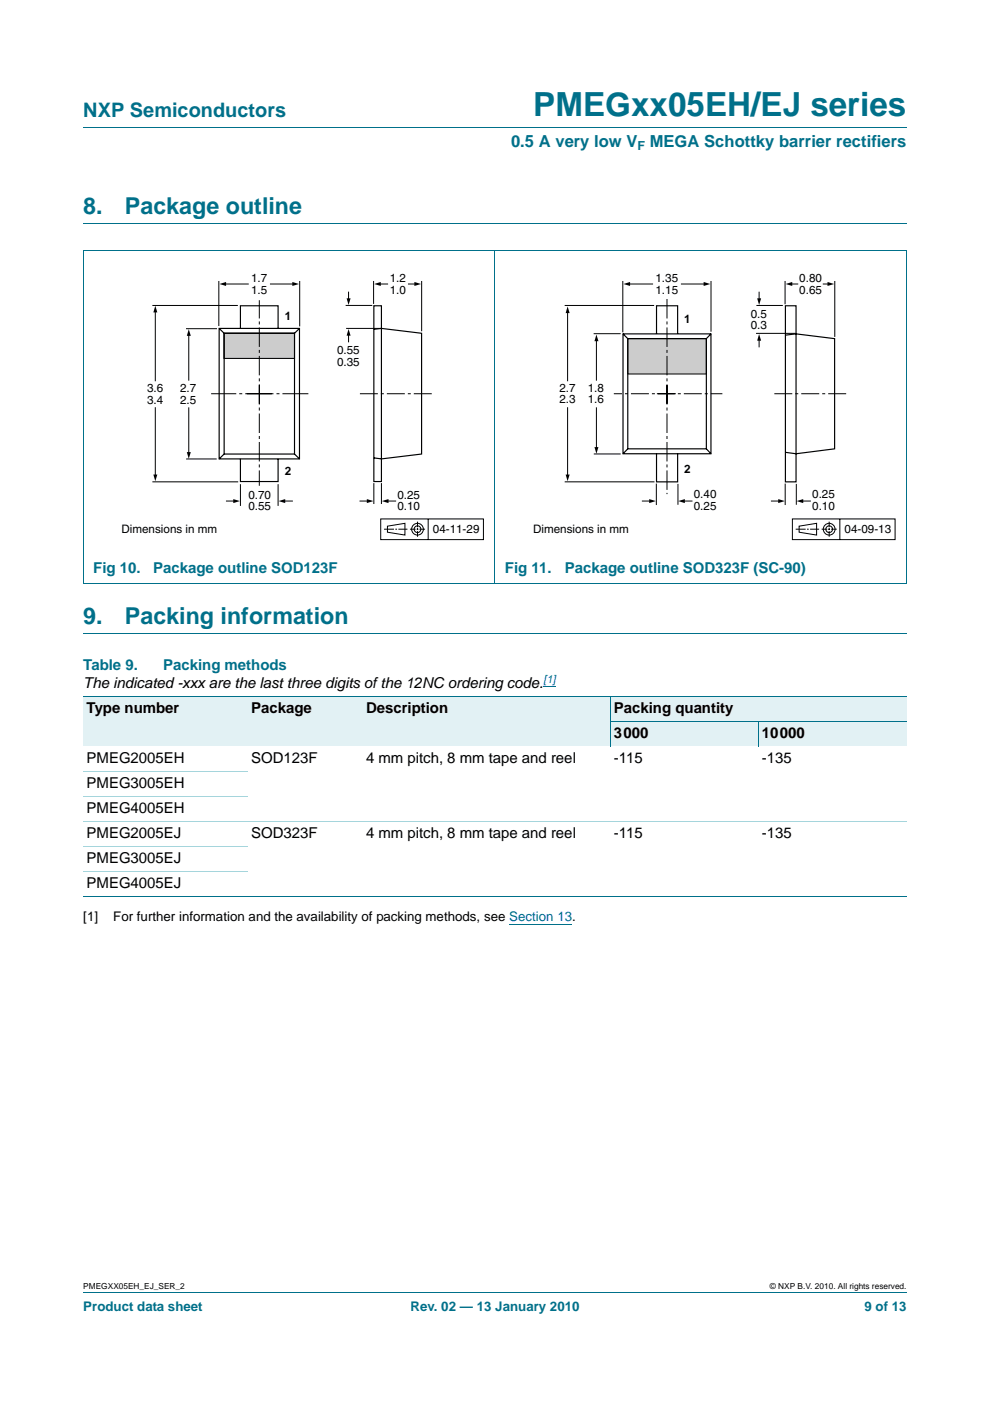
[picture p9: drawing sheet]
<svg xmlns="http://www.w3.org/2000/svg" width="210mm" height="297mm" viewBox="0 0 210 297" stroke-linecap="round" stroke-linejoin="round" font-family="sans-serif">
<path d="M17.7 27h174.6M17.6 53.1h174.7M17.7 47.4h174.6M17.7 53.1v70.5M105 53v70.7M192.3 53.1v70.5M17.6 123.6h174.7M17.7 134.2h174.6M17.7 273.9h174.6" fill="none" stroke="#00708a" stroke-width=".21"/>
<path d="M108 196.1h13.3" fill="none" stroke="#00f" stroke-width=".21"/>
<path d="M47.5 70.7h15v5.3h-15z" fill="#ccc" stroke="#000" stroke-width=".21"/>
<path d="M19.8 57.4h83.1v57.4h-83.1z" fill="none" stroke="#fff" stroke-width=".21"/>
<g fill="none" stroke="#000" stroke-width=".21">
<path d="M46.4 59.6v9.5M63.6 59.6v9.6M79.2 59.6v4.8M89.4 59.6v10.6M32.3 64.8h18.2M32.9 66v14.8M39.5 69.7h6.5M40 70.9v9.8M47.7 60.2h5.1M57.3 60.2h5M73.9 61.8v1.7M73.9 70.9v1.7"/>
<path d="M80.5 60.2h1.8M86.5 60.2h1.7M32.9 86.3v14.6M39.5 97.3h6.5M40 86.4v9.7M32.3 102.2h18.2M47.9 106.2h1.9M60.2 106.2h1.9M76.3 106.2h1.8M80.8 110h21.7v4.4h-21.7zM81.5 112.2h2.1M82.1 106.2h1.9"/>
<path d="M82.2 111.6l3.7-.6v2.4l-3.7-.6zM83.9 112.2h.3M84.5 112.2h1.9M87 112.2h1.1M88.4 112.2h.3M88.6 110.6v1.2M88.6 112v.4M88.6 112.6v1.2M89 112.2h1.2M90.8 110v4.4"/>
<circle cx="88.6" cy="112.2" r=".71"/>
<circle cx="88.6" cy="112.2" r="1.24"/>
</g>
<g fill="#000">
<path d="M46.5 60.2l1.5-.4v.8zM62 59.8l1.4 .4-1.4 .4zM79.4 60.2l1.4-.4v.8zM87.9 59.8l1.4 .4-1.4 .4zM32.9 64.8l.5 1.4h-.9zM40 69.8l.5 1.4h-.9zM73.5 63.2h.9l-.5 1.5zM73.9 69.8l.5 1.4h-.9zM39.6 95.9h.9l-.5 1.4zM32.5 100.6h.9l-.5 1.4zM49.5 105.8l1.4 .4-1.4 .5zM59.1 106.2l1.4-.4v.9z"/>
<path d="M77.8 105.8l1.4 .4-1.4 .5zM81 106.2l1.4-.4v.9z"/>
</g>
<path d="M76.3 83.5h15.6" fill="none" stroke="#000" stroke-width=".21" stroke-dasharray="3.8 .6 .6 .6" stroke-linecap="butt"/>
<path d="M47.5 70.7h15v5.3h-15z" fill="#ccc" stroke="#000" stroke-width=".21"/>
<path d="M46.5 69.6l1 1.1M46.5 69.6h17v27.7h-17zM47.5 70.7h15v25.6h-15zM51 69.6v-4.8h8v4.8M63.5 69.6l-1 1.1M79.3 64.8h1.6v37.3h-1.6zM79.3 69.8l1.6-.2 8.5 1.1v25.6l-8.5 1-1.6-.2M47.5 96.3l-1 1M51 97.3v4.8h8v-4.8M62.5 96.3l1 1" fill="none" stroke="#000" stroke-width=".25"/>
<g fill="none" stroke="#000" stroke-width=".21">
<path d="M73.3 64.8h5.7M73.4 69.6h7.5M120.4 66.1v14.7M126.5 72.1v8.6M161 61.8v1.7M161 72v1.6M167.8 60.2h1.5M174.5 60.2h1.3M120.4 86.3v14.6M126.5 86.4v8.7M51 102.7v4.6M59 102.7v4.6"/>
<path d="M79.3 102.4v4.5M80.9 102.4v4.5M163.5 106.2h1.8M168.1 110h21.8v4.4h-21.8zM168.8 112.2h2.1M169.5 111.6l3.7-.6v2.4l-3.7-.6zM170.1 106.2h1.9M171.2 112.2h.3M171.8 112.2h1.9M174.3 112.2h1.2M175.7 112.2h.3M175.9 110.6v1.2"/>
<path d="M175.9 112v.4M175.9 112.6v1.2M176.3 112.2h1.2M178.1 110v4.4"/>
<circle cx="175.9" cy="112.2" r=".71"/>
<circle cx="175.9" cy="112.2" r="1.24"/>
</g>
<path d="M52.4 83.5h13M57.7 83.5h-12.9" fill="none" stroke="#000" stroke-width=".21" stroke-dasharray="5.6 .6 .6 .6" stroke-linecap="butt"/>
<path d="M55 85.6v-21.9M55 81.6v21.4" fill="none" stroke="#000" stroke-width=".21" stroke-dasharray="4.1 .6 .6 .6" stroke-linecap="butt"/>
<path d="M107.1 57.4h83.1v57.4h-83.1z" fill="none" stroke="#fff" stroke-width=".21"/>
<path d="M166.6 60.2l1.4-.4v.8zM175.5 59.8l1.4 .4-1.4 .4zM120.4 65l.4 1.4h-.8zM126.5 70.9l.4 1.4h-.8zM160.6 63.3h.8l-.4 1.4zM161 70.8l.4 1.4h-.8zM126.1 94.8h.8l-.4 1.4zM120 100.6h.8l-.4 1.4zM165.1 105.8l1.4 .4-1.4 .5zM169 106.2l1.4-.4v.9z" fill="#000"/>
<path d="M133.2 71.8h16.6v7.5h-16.6z" fill="#ccc" stroke="#000" stroke-width=".21"/>
<path d="M139.3 83.5h13.9M143.4 83.5h-13.2M164.2 83.5h15.6" fill="none" stroke="#000" stroke-width=".21" stroke-dasharray="3.8 .6 .6 .6" stroke-linecap="butt"/>
<g fill="none" stroke="#000" stroke-width=".21">
<path d="M132.1 59.6v10.9M150.8 59.6v10.7M166.5 59.6v4.9M177.1 59.6v11.8M119.8 64.8h18.9M125.9 70.7h5.7M133.4 60.2h5.1M144.4 60.2h5.1M160.4 70.7h8.3M160.4 64.8h5.6M125.9 96.3h5.7M119.8 102.2h19"/>
<path d="M136.1 106.2h1.9M139.2 102.5v4.6M143.8 102.6v4.4M145 106.2h1.9M166.5 102.5v4.6M168.9 102.6v4.4"/>
</g>
<path d="M132.1 70.8h18.7v25.4h-18.7zM132.1 70.8l1.1 1M133.2 71.8h16.6v23.4h-16.6zM139.2 70.8v-6h4.5v6M150.8 70.8l-1 1M166.6 64.8h2.2v37.4h-2.2zM166.6 71.1l2.2-.3 8.2 1v23.4l-8.2 1-2.2-.3M133.2 95.2l-1.1 1M139.2 96.2v6h4.5v-6M149.8 95.2l1 1" fill="none" stroke="#000" stroke-width=".25"/>
<path d="M132.2 60.2l1.4-.4v.8zM149.2 59.8l1.5 .4-1.5 .4zM137.7 105.8l1.4 .4-1.4 .5zM143.8 106.2l1.5-.4v.9z" fill="#000"/>
<path d="M141.5 85.6v-22.3M141.5 81.6v23.2" fill="none" stroke="#000" stroke-width=".21" stroke-dasharray="4.1 .6 .6 .6" stroke-linecap="butt"/>
<path d="M115.3 145.6h2.6" fill="none" stroke="#00f" stroke-width=".21"/>
<g fill="#e2f1f4">
<path d="M17.7 147.6h34.9v10.6h-34.9z"/>
<path d="M52.6 147.6h24.3v10.6h-24.3z"/>
<path d="M76.9 147.6h52.6v10.6h-52.6z"/>
<path d="M129.5 147.6h62.8v5.3h-62.8z"/>
<path d="M129.5 152.9h31.4v5.3h-31.4z"/>
<path d="M160.9 152.9h31.4v5.3h-31.4z"/>
</g>
<path d="M17.7 147.6h174.6M129.5 152.9h62.8M129.5 147.6v10.6M160.9 152.9v5.3M17.7 190h174.6" fill="none" stroke="#00708a" stroke-width=".21"/>
<path d="M17.7 163.5h34.9M17.7 168.8h34.9M17.7 174.1h174.6M17.7 179.4h34.9M17.7 184.7h34.9" fill="none" stroke="#a5d5dc" stroke-width=".21"/>
<text font-size="7" fill="#00708a" x="113.1" y="24.6">PMEGxx05EH/EJ series</text>
<g font-size="4.9" fill="#00708a">
<text x="17.7" y="45.4">8.</text>
<text x="26.5" y="45.4">Package outline</text>
<text x="17.7" y="132.2">9.</text>
<text x="26.5" y="132.2">Packing information</text>
</g>
<text font-size="4.2" fill="#00708a" x="17.7" y="24.9">NXP Semiconductors</text>
<g font-size="3.5" fill="#00708a">
<text x="108.4" y="31.1">0.5 A very low V</text>
<text x="137.8" y="31.1">MEGA Schottky barrier rectifiers</text>
</g>
<g font-size="3.2" fill="#00708a">
<text x="19.8" y="121.5">Fig 10.</text>
<text x="32.5" y="121.5">Package outline SOD123F</text>
<text x="107.1" y="121.5">Fig 11.</text>
<text x="119.8" y="121.5">Package outline SOD323F (SC-90)</text>
<text x="17.7" y="142">Table 9.</text>
<text x="34.6" y="142">Packing methods</text>
</g>
<g font-size="3.2">
<text x="17.7" y="145.9">The indicated -xxx are the last three digits of the 12NC ordering code.</text>
<text x="18.4" y="151.2">Type number</text>
<text x="53.3" y="151.2">Package</text>
<text x="77.6" y="151.2">Description</text>
<text x="130.2" y="151.2">Packing quantity</text>
<text x="18.4" y="161.8">PMEG2005EH</text>
<text x="53.3" y="161.8">SOD123F</text>
<text x="77.6" y="161.8">4 mm pitch, 8 mm tape and reel</text>
<text x="130.2" y="161.8">-115</text>
<text x="130.2" y="156.5">3000</text>
<text x="161.6" y="161.8">-135</text>
<text x="161.6" y="156.5">10000</text>
<text x="18.4" y="167">PMEG3005EH</text>
<text x="18.4" y="172.3">PMEG4005EH</text>
<text x="18.4" y="177.6">PMEG2005EJ</text>
<text x="53.3" y="177.6">SOD323F</text>
<text x="77.6" y="177.6">4 mm pitch, 8 mm tape and reel</text>
<text x="130.2" y="177.6">-115</text>
<text x="161.6" y="177.6">-135</text>
<text x="18.4" y="182.9">PMEG3005EJ</text>
<text x="18.4" y="188.2">PMEG4005EJ</text>
</g>
<g font-size="2.8">
<text x="17.7" y="195.4">[1]</text>
<text x="24" y="195.4">For further information and the availability of packing methods, see Section 13.</text>
</g>
<g font-size="2.8" fill="#00708a">
<text x="17.7" y="277.9">Product data sheet</text>
<text x="87.1" y="277.9">Rev. 02 — 13 January 2010</text>
<text x="183.4" y="277.9">9 of 13</text>
</g>
<text font-size="2.6" fill="#00708a" x="135.2" y="31.7">F</text>
<g font-size="2.5">
<text x="53.3" y="59.8">1.7</text>
<text x="82.7" y="59.8">1.2</text>
<text x="139" y="59.8">1.35</text>
<text x="169.5" y="59.8">0.80</text>
<text x="53.3" y="62.3">1.5</text>
<text x="82.7" y="62.3">1.0</text>
<text x="139" y="62.3">1.15</text>
<text x="169.5" y="62.3">0.65</text>
<text x="60.4" y="67.8">1</text>
<text x="145.1" y="68.5">1</text>
<text x="159.2" y="67.4">0.5</text>
<text x="159.2" y="69.8">0.3</text>
<text x="71.5" y="75">0.55</text>
<text x="71.5" y="77.5">0.35</text>
<text x="31.2" y="83.1">3.6</text>
<text x="38.2" y="83.1">2.7</text>
<text x="118.7" y="83.1">2.7</text>
<text x="124.7" y="83.1">1.8</text>
<text x="31.2" y="85.6">3.4</text>
<text x="38.2" y="85.6">2.5</text>
<text x="118.7" y="85.5">2.3</text>
<text x="124.7" y="85.5">1.6</text>
<text x="60.4" y="100.8">2</text>
<text x="145.1" y="100.3">2</text>
<text x="52.7" y="105.8">0.70</text>
<text x="84.3" y="105.8">0.25</text>
<text x="147.2" y="105.7">0.40</text>
<text x="172.3" y="105.7">0.25</text>
<text x="25.8" y="113.1">Dimensions in mm</text>
<text x="52.7" y="108.2">0.55</text>
<text x="84.3" y="108.2">0.10</text>
<text x="91.8" y="113.1">04-11-29</text>
<text x="113.1" y="113.1">Dimensions in mm</text>
<text x="147.2" y="108.1">0.25</text>
<text x="172.3" y="108.1">0.10</text>
<text x="179.1" y="113.1">04-09-13</text>
</g>
<text font-size="2.4" fill="#00f" x="115.3" y="144.9">[1]</text>
<g font-size="1.8">
<text x="17.7" y="273.3">PMEGXX05EH_EJ_SER_2</text>
<text x="163.3" y="273.3">© NXP B.V. 2010. All rights reserved.</text>
</g>
</svg>
